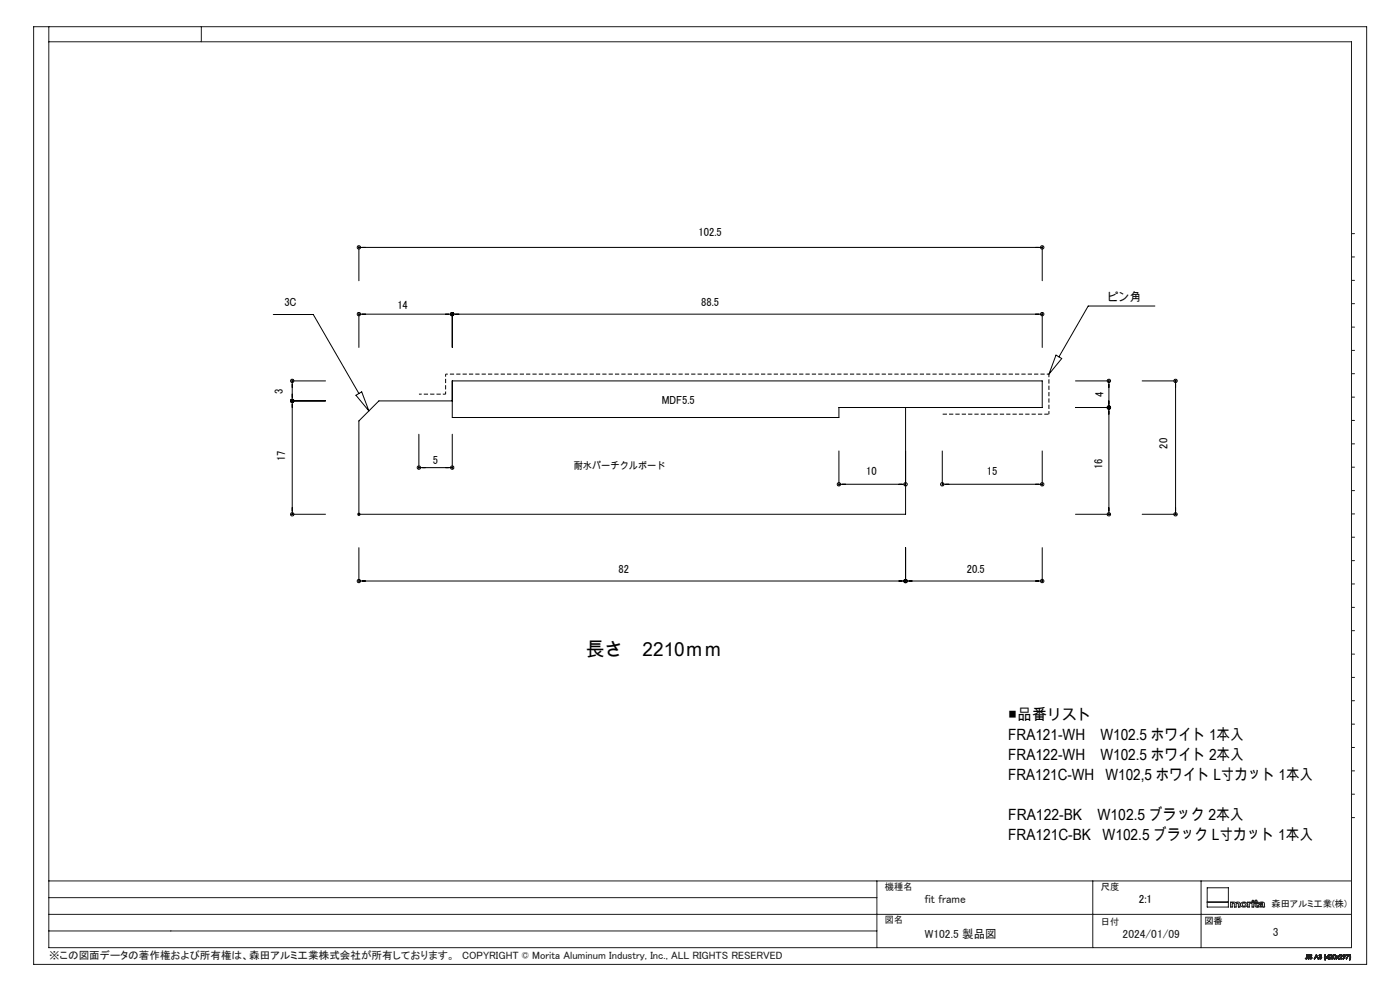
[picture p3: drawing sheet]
<svg xmlns="http://www.w3.org/2000/svg" width="420mm" height="297mm" viewBox="0 0 420 297" stroke-linecap="round" stroke-linejoin="round" font-family="sans-serif">
<g fill="none" stroke="#000" stroke-width=".3">
<path d="M107.7 73.8v10.3M107.7 74.2h205M312.7 73.8v10.3M82 94.3h12l13.7 23.6M107.7 93.8v10.3M107.7 94.2h205M135.7 93.8v10.3M312.7 93.8v10.3M346.5 91.7h-20l-8.8 15.3M87.3 114.2h10.3M87.7 114.2v39.9M106.8 118.5l1.7-1.1 2.2 5.8z"/>
<path d="M135.7 114.2h177v7.9h-61v3h-116zM316.8 106.4l1.7 1.1-3.8 4.6zM322.7 114.2h10.3M332.7 114.2v39.9M342.7 114.2h10.3M352.7 114.2v39.9M87.3 120.2h10.3M125.7 130.1v10.4M135.7 130.1v10.4M135.7 120.2h-22l-6 5.9v28h164v-32M251.7 135.1v10.4M282.7 135.1v10.4"/>
<path d="M312.7 135.1v10.4M322.7 122.1h10.3M87.3 154.1h10.3M125.7 140.2h10M251.7 145.1h20M282.7 145.1h30M322.7 154.1h10.3M342.7 154.1h10.3M107.7 164.1v10.4M107.7 174.1h205M271.7 164.1v10.4M312.7 164.1v10.4"/>
<circle cx="107.7" cy="74.1" r=".5"/>
<circle cx="312.7" cy="74.1" r=".5"/>
<circle cx="107.7" cy="94.1" r=".5"/>
<circle cx="135.7" cy="94.1" r=".51"/>
<circle cx="312.7" cy="94.1" r=".5"/>
<circle cx="87.7" cy="114.2" r=".49"/>
<circle cx="332.7" cy="114.2" r=".49"/>
<circle cx="352.7" cy="114.2" r=".49"/>
<circle cx="87.7" cy="120.2" r=".49"/>
<circle cx="332.7" cy="122.1" r=".49"/>
<circle cx="87.7" cy="154.1" r=".5"/>
<circle cx="125.7" cy="140.1" r=".5"/>
<circle cx="135.7" cy="140.1" r=".51"/>
<circle cx="251.7" cy="145.1" r=".5"/>
<circle cx="271.7" cy="145.1" r=".5"/>
<circle cx="282.7" cy="145.1" r=".51"/>
<circle cx="312.7" cy="145.1" r=".5"/>
<circle cx="332.7" cy="154.1" r=".5"/>
<circle cx="352.7" cy="154.1" r=".5"/>
<circle cx="107.7" cy="174.1" r=".5"/>
<circle cx="271.7" cy="174.1" r=".5"/>
<circle cx="312.7" cy="174.1" r=".5"/>
</g>
<g fill="none" stroke="#191924" stroke-width=".3">
<path d="M10.1 8h399.9v281h-399.9zM14.6 8v276h390.8v-271.5h-390.8M60.4 8v4.5M405.4 70h1M405.4 77h1M405.4 84h1M405.4 91h1M405.4 98h1M405.4 105h1M405.4 112h1M405.4 119h1M405.4 126h1"/>
<path d="M405.4 133h1M107.2 154.1h1M107.3 153.8l.7 .7M107.7 153.6v1.1M108 153.8l-.7 .7M405.4 140h1M405.4 147h1M405.4 154h1M405.4 161h1M405.4 168h1M405.4 175h1M405.4 182h1"/>
<path d="M405.4 189h1M405.4 196h1M405.4 203h1M405.4 210h1M405.4 217h1M405.4 224h1M405.4 231h1M405.4 238h1M405.4 245h1M14.6 279h248.5M14.6 274h390.8M14.6 269h248.5"/>
<path d="M14.6 264h390.8M263.1 264v20M327.8 264v20M360.3 264v20M362.2 270.4h6.3M362.2 266.1h6.3v5.7h-6.3zM369.2 270.4h.5v.1l.5-.2 .5 .3a.75 .75 0 0 1 1.3 .2v1h-.5v-.9a.34 .34 0 0 0-.4-.3 .34 .34 0 0 0-.3 .4v.8h-.5v-.9a.32 .32 0 0 0-.3-.3 .32 .32 0 0 0-.3 .4v.8h-.5zM372.4 270.6a.94 .94 0 0 1 1.2-.2 .94 .94 0 0 1 .3 1.2 .94 .94 0 0 1-1.2 .3 .94 .94 0 0 1-.3-1.3zM374.3 270.4h.5v.1l.7-.2v.3l-.7 .3v.9h-.5zM375.6 270.4h.5v1.4h-.5zM376.6 269.8h.4v.6h.4v.2h-.4v.9l.4 .1v.3l-.8-.2v-1.1h-.3v-.2h.3zM377.7 270.6a1 1 0 0 1 1.6 .3l.1 .9-.6-.1a.69 .69 0 0 1-.8 .2 .69 .69 0 0 1-.4-.7l1.2-.4-.4-.2-.8 .2z"/>
<path d="M378 271.3l.8-.2a.44 .44 0 0 1-.3 .5 .44 .44 0 0 1-.5-.2zM391.7 287.2l-.1 .1M392.1 286.9l-.2 .4-.2-.1M392.1 286.9l-.1 .4-.3-.1M392.1 286.9v-.8l.1 .8M392.2 286.9v.4h-.6M392.2 286.9l-.2 .5-.4-.1M392.5 286.1l.2 1.3zM392.9 287.1h-.1M393.5 286.4l-.4-.1 .5 .9-.4 .2-.4-.3M393.5 286.4l-.4-.2 .1 .4a.41 .41 0 0 1 .3 .6 .41 .41 0 0 1-.7-.1M393.6 286.3l-.5-.2-.2 .2 .6 .8-.4 .2-.2-.2"/>
<path d="M393.6 286.3l-.6-.1-.1 .3 .6 .6-.3 .2-.3-.2M393.6 286.3l-.1 .1M394.9 286.1l.6 1.3-.3-.5h-.6l-.3 .5zM394.9 286.4l.2 .4h-.4zM395.6 287h.2M395.7 286.4l.5-.3 .3 .8-.4 .5-.4-.1-.1-.3M395.7 286.4l.3-.3a.32 .32 0 0 1 .4 .1 .32 .32 0 0 1-.1 .5 .42 .42 0 0 1 0 .7 .42 .42 0 0 1-.7-.4M395.7 286.4h.1M395.8 286.4l.3-.2 .2 .1-.3 .3M395.8 286.4l.2-.2 .3 .1-.3 .3M396 286.7l.3 .1v.4l-.3 .1-.2-.3M396 286.7h.1a.3 .3 0 0 1 .3 .4 .3 .3 0 0 1-.3 .2 .3 .3 0 0 1-.3-.3"/>
<path d="M396 286.6v.1M397.5 287.7h.1M397.5 286.1l-.2 .7 .2 .9M397.5 286.1l-.2 .6 .2 1M397.5 286.1h.2M397.7 286.1l-.2 .6 .1 1M398.5 286.4v.5h-.4zM398.6 286.1h.1M398.6 286.1l.1 1-.2 .3v-.3h-.7zM398.9 286.5l.2-.4 .5 .1 .1 .3-.2 .4M398.9 286.5a.42 .42 0 0 1 .6-.3 .42 .42 0 0 1 0 .7M398.9 286.5h.1"/>
<path d="M399 286.5l.2-.3h.3l.1 .3-.3 .3M399 286.5a.3 .3 0 0 1 .4-.3 .3 .3 0 0 1 .1 .5l-.2 .1M399.3 286.8l-.4 .6h.8l-.6-.1 .4-.4M400 286.2h.6v1.1a.61 .61 0 0 1-.8-.3 .61 .61 0 0 1 .2-.8zM401.8 286.5l.2-.4 .5 .1 .1 .3-.2 .4M401.8 286.5a.43 .43 0 0 1 .6-.4 .43 .43 0 0 1 0 .8M401.8 286.5h.1M401.9 286.5l.2-.3h.3l.1 .3-.3 .3M401.9 286.5a.29 .29 0 0 1 .4-.3 .29 .29 0 0 1 .1 .5l-.2 .1M402.2 286.8l-.5 .6M402.4 286.9l-.4 .4 .6 .1h-1.1l-.3-.4-.4 .4 .4-.5-.4-.4 .4 .3 .5-.3-.4 .4 .4 .5M403 286.3h.4v.4h-.4z"/>
<path d="M403.3 286.8l-.5-.3 .4-.4 .4 .2-.1 .5M403.3 286.8a.39 .39 0 0 1-.4-.5 .39 .39 0 0 1 .6-.2 .39 .39 0 0 1 0 .6v.1M403.3 286.8l-.3 .6 .5-.6M403.9 286.1h.8l-.7 1.3 .5-1.2zM404.8 287.7h.2M404.9 286.1l.1 1-.2 .6M404.9 286.1h.1M405 286.1l.2 1.1-.2 .5M405 286.1l.2 1-.2 .6"/>
<circle cx="373.2" cy="271.1" r=".5"/>
<circle cx="375.9" cy="270" r=".24"/>
<circle cx="400.3" cy="286.8" r=".46"/>
</g>
<path d="M133.7 112.1v6" fill="none" stroke="#000" stroke-width=".3" stroke-dasharray="1.3 .6" stroke-dashoffset=".5" stroke-linecap="butt"/>
<path d="M314.7 112.1v12" fill="none" stroke="#000" stroke-width=".3" stroke-dasharray="1.3 .6" stroke-dashoffset=".3" stroke-linecap="butt"/>
<path d="M133.7 112.1h181" fill="none" stroke="#000" stroke-width=".3" stroke-dasharray="1.3 .6" stroke-dashoffset=".6" stroke-linecap="butt"/>
<path d="M133.7 118.1h-8" fill="none" stroke="#000" stroke-width=".3" stroke-dasharray="1.3 .6" stroke-dashoffset=".4" stroke-linecap="butt"/>
<path d="M314.7 124.1h-32" fill="none" stroke="#000" stroke-width=".3" stroke-dasharray="1.3 .6" stroke-dashoffset="-.1" stroke-linecap="butt"/>
<text font-size="5.8" x="175.8" y="196.7">長さ　2210ｍｍ</text>
<g font-size="4.7">
<text x="302.5" y="215.7">■品番リスト</text>
<text x="302.5" y="221.7">FRA121-WH</text>
<text x="330.1" y="221.7">W102.5 ホワイト 1本入</text>
<text x="302.5" y="227.7">FRA122-WH</text>
<text x="330.1" y="227.7">W102.5 ホワイト 2本入</text>
<text x="302.5" y="233.7">FRA121C-WH</text>
<text x="331.7" y="233.7">W102,5 ホワイト L寸カット 1本入</text>
<text x="302.5" y="245.6">FRA122-BK</text>
<text x="329.3" y="245.6">W102.5 ブラック 2本入</text>
<text x="302.5" y="251.6">FRA121C-BK</text>
<text x="330.8" y="251.6">W102.5 ブラック L寸カット 1本入</text>
</g>
<text font-size="3.6" x="332.2" y="90.3">ピン角</text>
<g font-size="3.5">
<text x="209.6" y="70.8">102.5</text>
<text x="85.3" y="91.6">3C</text>
<text x="119.2" y="92.6">14</text>
<text x="210.4" y="91.6">88.5</text>
<text x="84.9" y="118" transform="rotate(-90 84.9 118)">3</text>
<text x="331" y="119" transform="rotate(-90 331 119)">4</text>
<text x="198.5" y="121.2">MDF5.5</text>
<text x="350.2" y="134.5" transform="rotate(-90 350.2 134.5)">20</text>
<text x="85.6" y="138.3" transform="rotate(-90 85.6 138.3)">17</text>
<text x="129.9" y="139.1">5</text>
<text x="259.9" y="142.5">10</text>
<text x="296" y="142.5">15</text>
<text x="330.7" y="140.5" transform="rotate(-90 330.7 140.5)">16</text>
<text x="185.6" y="171.6">82</text>
<text x="290" y="171.6">20.5</text>
<text x="341.6" y="270.7">2:1</text>
</g>
<g font-size="3.5" fill="#191924">
<text x="277.5" y="270.7">fit frame</text>
<text x="277.5" y="281.3">W102.5 製品図</text>
<text x="336.8" y="281.3">2024/01/09</text>
<text x="381.8" y="280.7">3</text>
</g>
<text font-size="3.2" fill="#191924" x="14.7" y="287.5">※この図面データの著作権および所有権は、森田アルミ工業株式会社が所有しております。　COPYRIGHT © Morita Aluminum Industry, Inc., ALL RIGHTS RESERVED</text>
<text font-size="2.9" x="172.1" y="140.6">耐水パーチクルボード</text>
<g font-size="2.8" fill="#191924">
<text x="265.5" y="266.8">機種名</text>
<text x="330.3" y="266.6">尺度</text>
<text x="381.4" y="271.7">森田アルミ工業(株)</text>
<text x="265.5" y="276.8">図名</text>
<text x="330.3" y="277.3">日付</text>
</g>
<text font-size="2.8" x="361.3" y="276.9">図番</text>
</svg>
